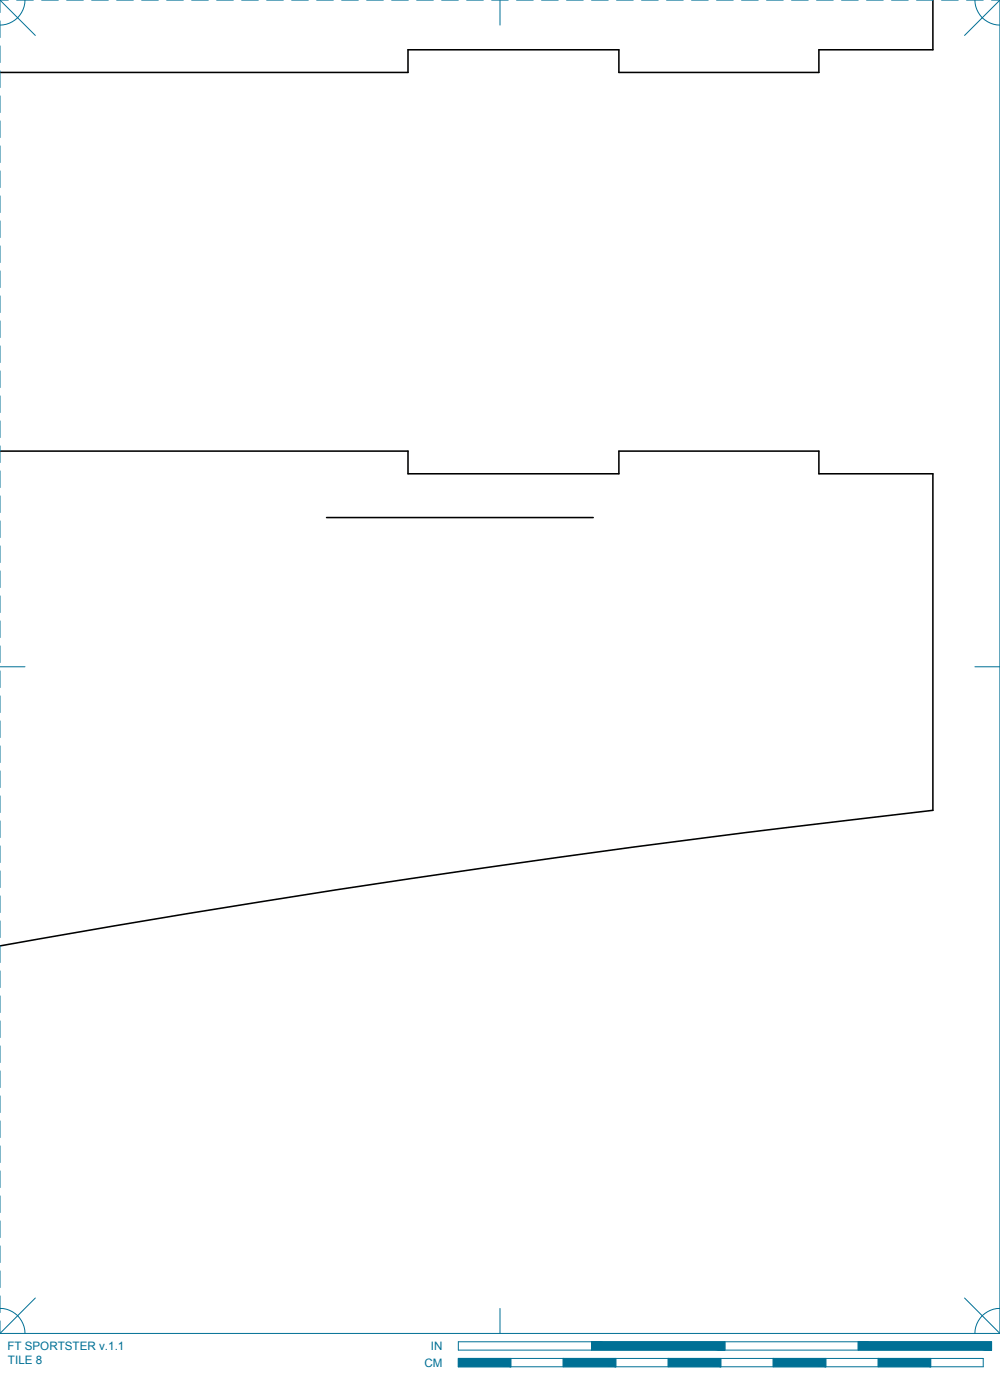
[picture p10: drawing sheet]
<svg xmlns="http://www.w3.org/2000/svg" width="190mm" height="267mm" viewBox="0 0 190 267" stroke-linecap="round" stroke-linejoin="round" font-family="sans-serif">
<!-- layer: 01 CUT -->
<path d="M177.7 0v9.5h-21.7v4.3h-38.1v-4.3h-40.2v4.3h-77.7M0 85.9h77.7v4.4h40.2v-4.4h38.1v4.4h21.7v64.1a2786.4 2786.4 0 0 0-177.7 25.8M62.2 98.6h50.8" fill="none" stroke="#000" stroke-width=".3"/>
<!-- layer: 22 TILED -->
<g fill="#007095" stroke="#007095" stroke-width=".19">
<path d="M163.5 255.6l25.4 1.6v-1.6zM163.5 255.6l25.4 1.6h-25.4z"/>
<path d="M112.7 255.6l25.4 1.6v-1.6zM112.7 255.6l25.4 1.6h-25.4z"/>
<path d="M167.3 258.8l10 1.6v-1.6zM167.3 258.8l10 1.6h-10z"/>
<path d="M147.3 258.8l10 1.6v-1.6zM147.3 258.8l10 1.6h-10z"/>
<path d="M127.3 258.8l10 1.6v-1.6zM127.3 258.8l10 1.6h-10z"/>
<path d="M107.3 258.8l10 1.6v-1.6zM107.3 258.8l10 1.6h-10z"/>
<path d="M87.3 258.8l10 1.6v-1.6zM87.3 258.8l10 1.6h-10z"/>
</g>
<g fill="none" stroke="#007095" stroke-width=".19">
<path d="M0 0h1.6M0 0v2.4M0 4v3.2M0 8.7v3.2M0 13.5v3.2M0 18.3v3.1M0 0l6.7 6.8M3.2 0h3.1M4.8 0a4.8 4.8 0 0 1-4.8 4.8M7.9 0h3.2M12.7 0h3.2M17.5 0h3.1"/>
<path d="M22.2 0h3.2M27 0h3.2M31.7 0h3.2M36.5 0h3.2M41.3 0h3.1M46 0h3.2M50.8 0h3.2M55.6 0h3.1M60.3 0h3.2M65.1 0h3.2M69.8 0h3.2M74.6 0h3.2"/>
<path d="M79.4 0h3.1M84.1 0h3.2M88.9 0h3.2M93.7 0h3.1M95.2 0v4.8M98.4 0h3.2M103.2 0h3.1M107.9 0h3.2M112.7 0h3.2M117.5 0h3.1M122.2 0h3.2M127 0h3.2"/>
<path d="M131.7 0h3.2M136.5 0h3.2M141.3 0h3.1M146 0h3.2M150.8 0h3.2M155.6 0h3.1M160.3 0h3.2M165.1 0h3.2M169.8 0h3.2M174.6 0h3.2M179.4 0h3.1M184.1 0h3.2"/>
<path d="M185.7 0a4.8 4.8 0 0 0 4.8 4.8M188.9 0h1.6M190.5 0v254M190.5 0l-6.8 6.8M0 23v3.2M0 27.8v3.2M0 32.6v3.1M0 37.3v3.2M0 42.1v3.2M0 46.8v3.2M0 51.6v3.2M0 56.4v3.1"/>
<path d="M0 61.1v3.2M0 65.9v3.2M0 70.7v3.1M0 75.4v3.2M0 80.2v3.2M0 84.9v3.2M0 89.7v3.2M0 94.5v3.1M0 99.2v3.2M0 104v3.2M0 108.8v3.1M0 113.5v3.2"/>
<path d="M0 118.3v3.2M0 127h4.8M0 123v3.2M0 127.8v3.2M0 132.6v3.1M0 137.3v3.2M185.7 127h4.8M0 142.1v3.2M0 146.9v3.1M0 151.6v3.2M0 156.4v3.2M0 161.1v3.2"/>
<path d="M0 165.9v3.2M0 170.7v3.1M0 175.4v3.2M0 180.2v3.2M0 185v3.1M0 189.7v3.2M0 194.5v3.2M0 199.2v3.2M0 204v3.2M0 208.8v3.1M0 213.5v3.2M0 218.3v3.2"/>
<path d="M0 223.1v3.1M0 227.8v3.2M0 232.6v3.2M0 237.3v3.2M0 249.3a4.7 4.7 0 0 1 4.8 4.7M0 242.1v3.2M0 246.9v3.1M0 251.6v2.4M0 254h190.5M6.7 247.3l-6.7 6.7M87.3 255.6h101.6v1.6h-101.6zM87.3 258.8h100v1.6h-100z"/>
<path d="M95.2 249.3v4.7M97.3 258.8v1.6M107.3 258.8v1.6M112.7 255.6v1.6M117.3 258.8v1.6M127.3 258.8v1.6M137.3 258.8v1.6M138.1 255.6v1.6M147.3 258.8v1.6M157.3 258.8v1.6M163.5 255.6v1.6M167.3 258.8v1.6"/>
<path d="M177.3 258.8v1.6M183.7 247.3l6.8 6.7M190.5 249.3a4.7 4.7 0 0 0-4.8 4.7"/>
</g>
<g font-size="2.2" fill="#007095">
<text x="1.4" y="257.2">FT SPORTSTER v.1.1</text>
<text x="82.1" y="257.2">IN</text>
<text x="1.5" y="259.9">TILE 8</text>
<text x="80.8" y="260.4">CM</text>
</g>
</svg>
